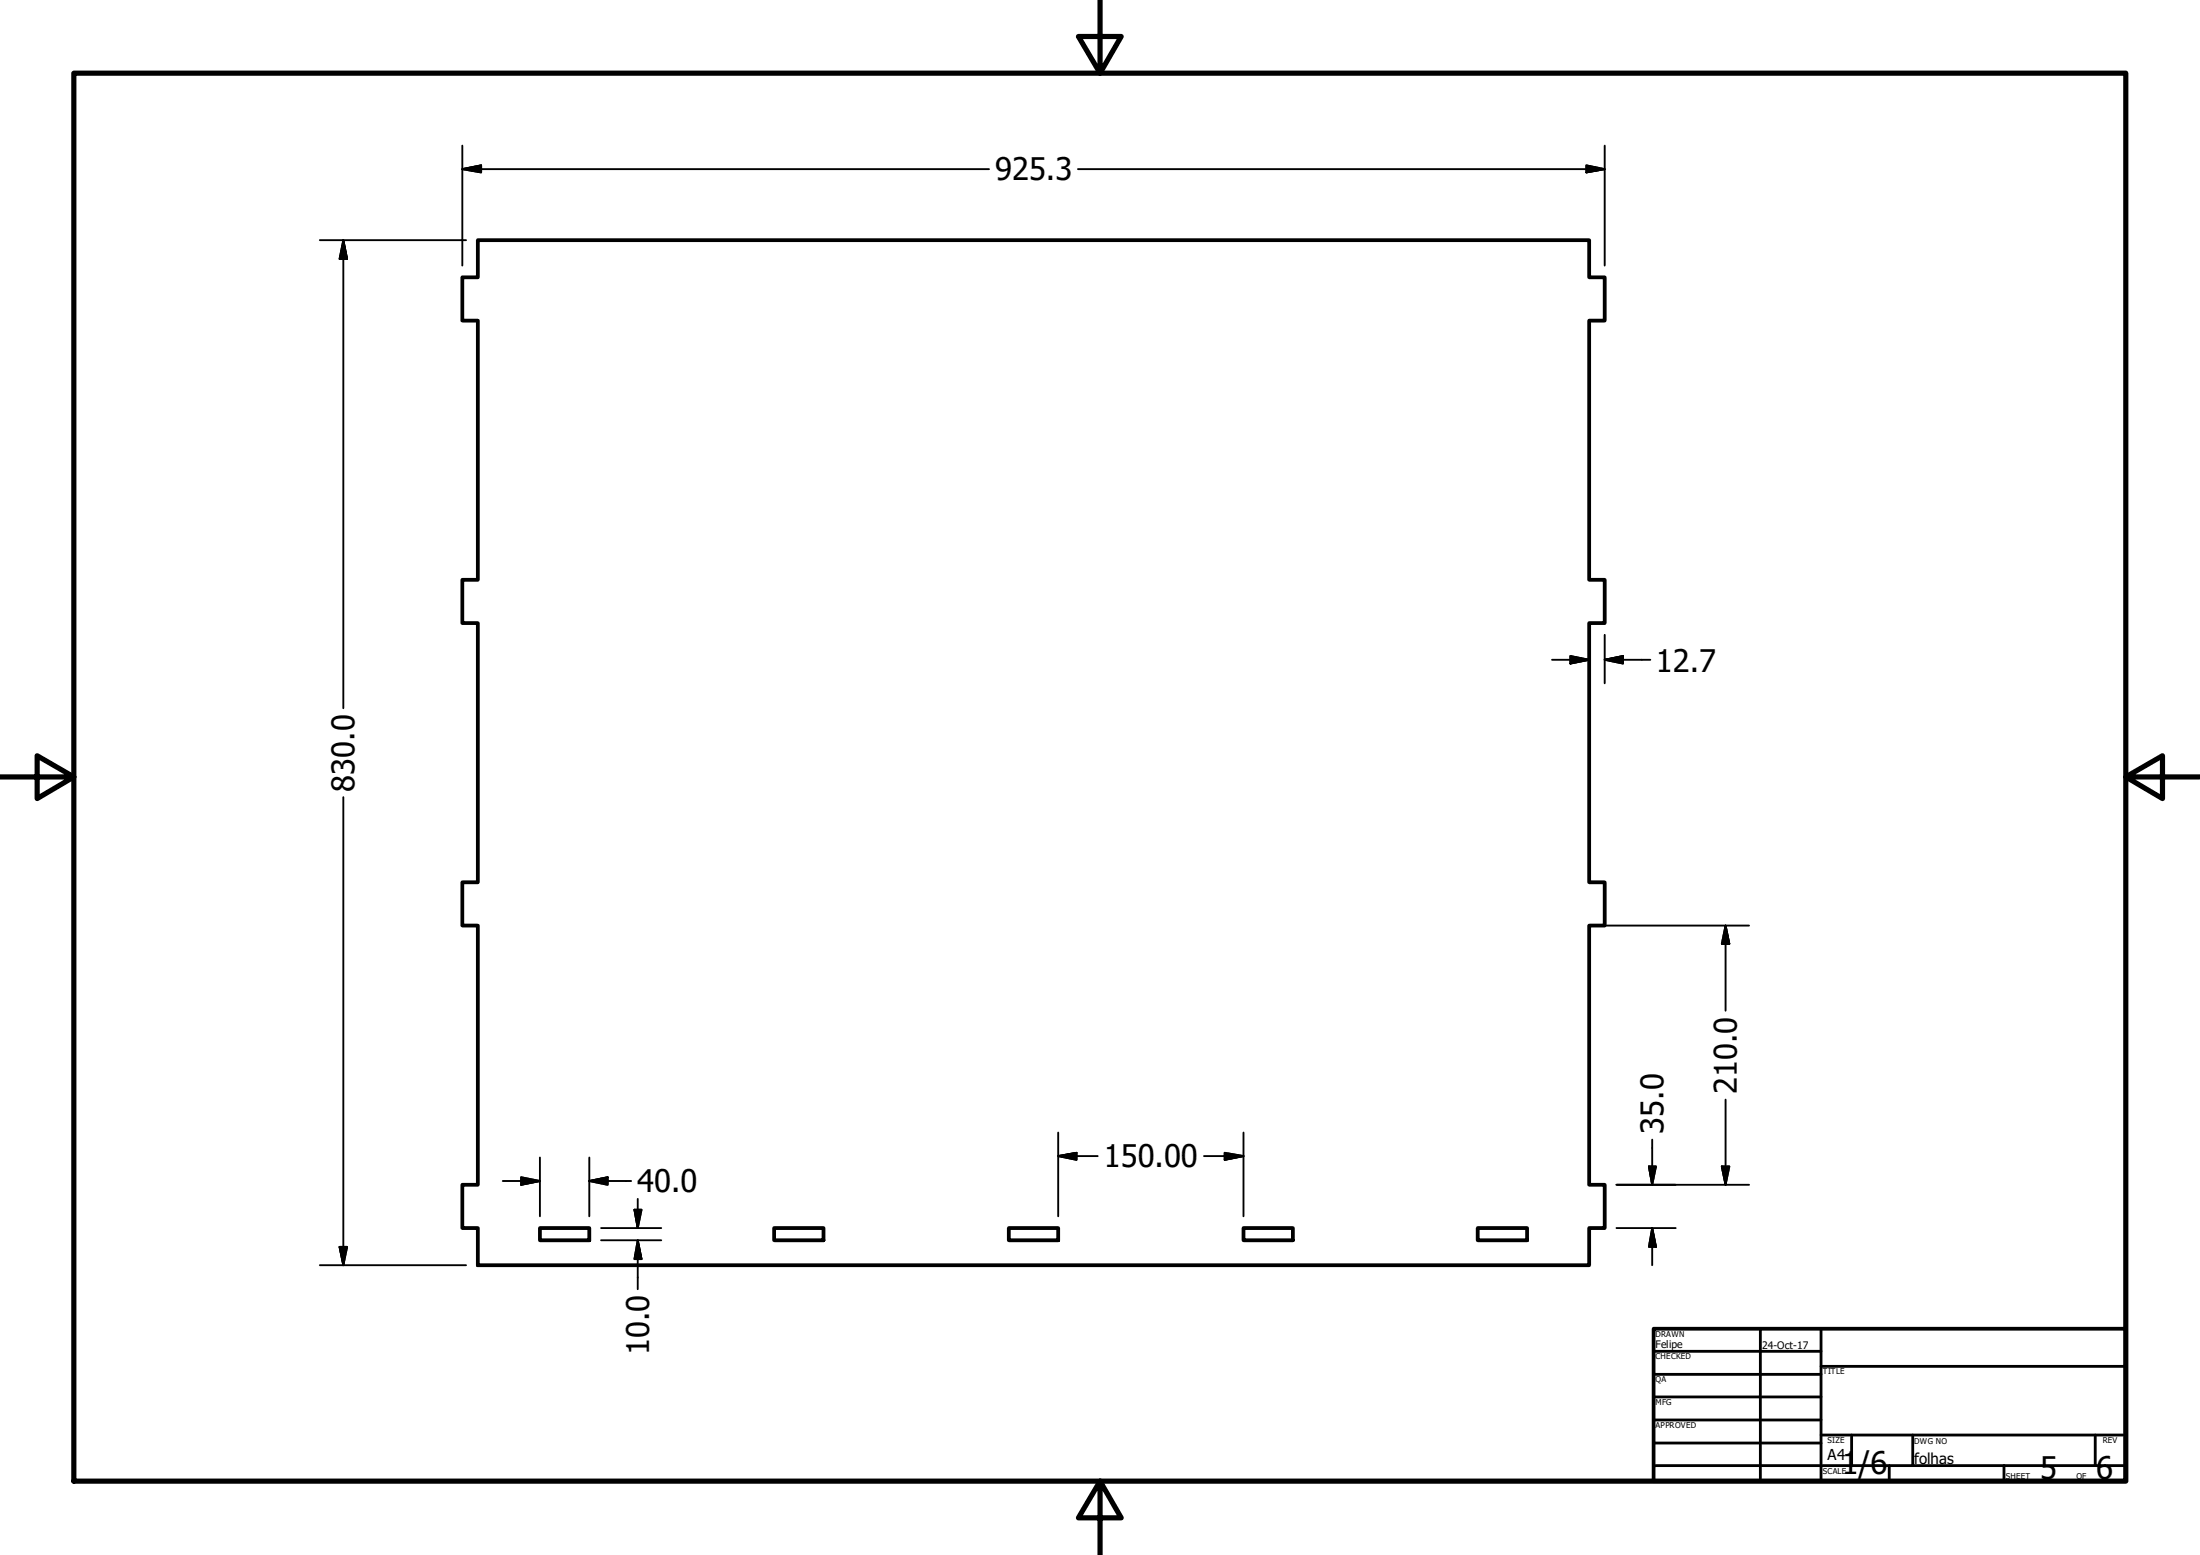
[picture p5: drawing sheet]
<svg xmlns="http://www.w3.org/2000/svg" width="297mm" height="210mm" viewBox="0 0 297 210" stroke-linecap="round" stroke-linejoin="round" font-family="sans-serif">
<!-- layer: Visible (ANSI) -->
<path d="M64.5 32.4h150.1v5h2.1v5.9h-2.1v35h2.1v5.8h-2.1v35h2.1v5.8h-2.1v35h2.1v5.9h-2.1v5h-150.1v-5h-2.1v-5.9h2.1v-35h-2.1v-5.8h2.1v-35h-2.1v-5.8h2.1v-35h-2.1v-5.9h2.1zM72.9 165.8h6.7v1.6h-6.7zM104.5 165.8h6.7v1.6h-6.7zM136.2 165.8h6.7v1.6h-6.7zM167.9 165.8h6.7v1.6h-6.7zM199.5 165.8h6.7v1.6h-6.7z" fill="none" stroke="#000" stroke-width=".51"/>
<!-- layer: Visible Narrow (ANSI) -->
<path d="M148.5 -.1v10l-2.9-5h5.8l-2.9 5M10 9.9h277v190h-277zM0 104.9h10l-5-2.9v5.8l5-2.9M287 104.9l5 2.9v-5.8l-5 2.9h10M148.5 199.9l2.9 5h-5.8l2.9-5v10" fill="none" stroke="#000" stroke-width=".7"/>
<!-- layer: Title (ANSI) -->
<g fill="none" stroke="#000" stroke-width=".38">
<path d="M237.7 179.4v20.5M245.9 179.4v20.5M223.3 197.8h63.7M223.3 182.4h22.6M223.3 185.5h22.6M223.3 188.6h22.6M223.3 191.7h22.6M223.3 194.8h22.6M245.9 193.7h41.1M245.9 184.4h41.1M250 193.7v4.1M255.1 197.8v2.1"/>
<path d="M258.3 193.7v4.1M270.6 197.8v2.1M282.9 193.7v4.1"/>
</g>
<path d="M223.3 179.4h63.7v20.5h-63.7z" fill="none" stroke="#000" stroke-width=".51"/>
<!-- layer: Border (ANSI) -->
<g fill="none" stroke="#000" stroke-width=".25">
<path d="M62.4 19.7v16.1M216.7 19.7v16.1M43.2 32.4h19.7M46.4 32.4l.5 2.6h-1.1zM46.4 32.4v63.2M62.4 22.8l2.6-.5v1zM62.4 22.8h71.1M145.5 22.8h71.2M214.2 22.3l2.5 .5-2.5 .5zM209.5 89.1h5.1M212 88.6l2.6 .5-2.6 .5zM214.6 85.7v6.5"/>
<path d="M216.7 89.1l2.4-.5v1zM216.7 85.7v6.5M216.7 89.1h6.1M46.4 107.6v63.2M216.2 124.9h20M233 124.9l.5 2.5h-1zM233 124.9v11.5M67.9 159.4h5M70.4 158.9l2.5 .5-2.5 .5zM72.9 156.2v8M79.6 159.4l2.4-.5v1zM79.6 159.4h5.6"/>
<path d="M79.6 156.2v8M142.9 156.1l2.5-.5v1zM142.9 156.1h5.3M142.9 152.9v11.3M162.6 156.1h5.3M165.4 155.6l2.5 .5-2.5 .5zM167.9 152.9v11.3M218.2 159.9h18M222.6 157.5h1l-.5 2.4zM223.1 153.8v6.1M232.5 157.5h1l-.5 2.4zM233 148.4v11.5"/>
<path d="M43.2 170.8h19.7M45.8 168.3h1.1l-.5 2.5zM81.2 167.4h8.1M81.2 165.8h8.1M85.7 163.3h.9l-.5 2.5zM86.1 167.4l.5 2.6h-.9zM86.1 161.8v4M86.1 167.4v6.6M218.2 165.8h8.1M223.1 165.8l.5 2.5h-1zM223.1 165.8v5"/>
</g>
<g fill="#000" stroke="#000" stroke-width=".25">
<path d="M46.4 32.4l.5 2.6zM46.4 32.4l.5 2.6h-1.1zM62.4 22.8l2.6-.5zM62.4 22.8l2.6-.5v1zM214.2 23.3l2.5-.5zM214.2 22.3l2.5 .5-2.5 .5zM212 89.6l2.6-.5zM212 88.6l2.6 .5-2.6 .5zM216.7 89.1l2.4-.5zM216.7 89.1l2.4-.5v1zM233 124.9l.5 2.5zM233 124.9l.5 2.5h-1z"/>
<path d="M70.4 159.9l2.5-.5zM70.4 158.9l2.5 .5-2.5 .5zM79.6 159.4l2.4-.5zM79.6 159.4l2.4-.5v1zM142.9 156.1l2.5-.5zM142.9 156.1l2.5-.5v1zM165.4 156.6l2.5-.5zM165.4 155.6l2.5 .5-2.5 .5zM222.6 157.5l.5 2.4zM222.6 157.5h1l-.5 2.4zM232.5 157.5l.5 2.4zM232.5 157.5h1l-.5 2.4z"/>
<path d="M45.8 168.3l.6 2.5zM45.8 168.3h1.1l-.5 2.5zM85.7 163.3l.4 2.5zM85.7 163.3h.9l-.5 2.5zM86.1 167.4l.5 2.6zM86.1 167.4l.5 2.6h-.9zM223.1 165.8l.5 2.5zM223.1 165.8l.5 2.5h-1z"/>
</g>
<g font-size="4.2">
<text x="134.4" y="24.4">925.3</text>
<text x="223.6" y="90.6">12.7</text>
<text x="47.9" y="106.8" transform="rotate(-90 47.9 106.8)">830.0</text>
<text x="234.5" y="147.7" transform="rotate(-90 234.5 147.7)">210.0</text>
<text x="224.6" y="153" transform="rotate(-90 224.6 153)">35.0</text>
<text x="86" y="160.9">40.0</text>
<text x="149" y="157.6">150.00</text>
<text x="87.6" y="182.9" transform="rotate(-90 87.6 182.9)">10.0</text>
<text x="248.7" y="199">1/6</text>
<text x="275.5" y="199.6">5</text>
<text x="283" y="199.6">6</text>
</g>
<g font-size="2">
<text x="246.8" y="197.1">A4</text>
<text x="258.4" y="197.6">folhas</text>
</g>
<g font-size="1.4">
<text x="223.5" y="181.9">Felipe</text>
<text x="237.9" y="182.2">24-Oct-17</text>
</g>
<g font-size="1.1">
<text x="223.5" y="180.4">DRAWN</text>
<text x="223.5" y="183.5">CHECKED</text>
<text x="246.1" y="185.5">TITLE</text>
<text x="223.5" y="186.6">QA</text>
<text x="223.5" y="189.7">MFG</text>
<text x="223.5" y="192.8">APPROVED</text>
<text x="246.8" y="194.8">SIZE</text>
<text x="258.4" y="194.9">DWG NO</text>
<text x="283.9" y="194.8">REV</text>
<text x="246.1" y="198.9">SCALE</text>
<text x="270.8" y="199.6">SHEET</text>
<text x="280.4" y="199.6">OF</text>
</g>
</svg>
